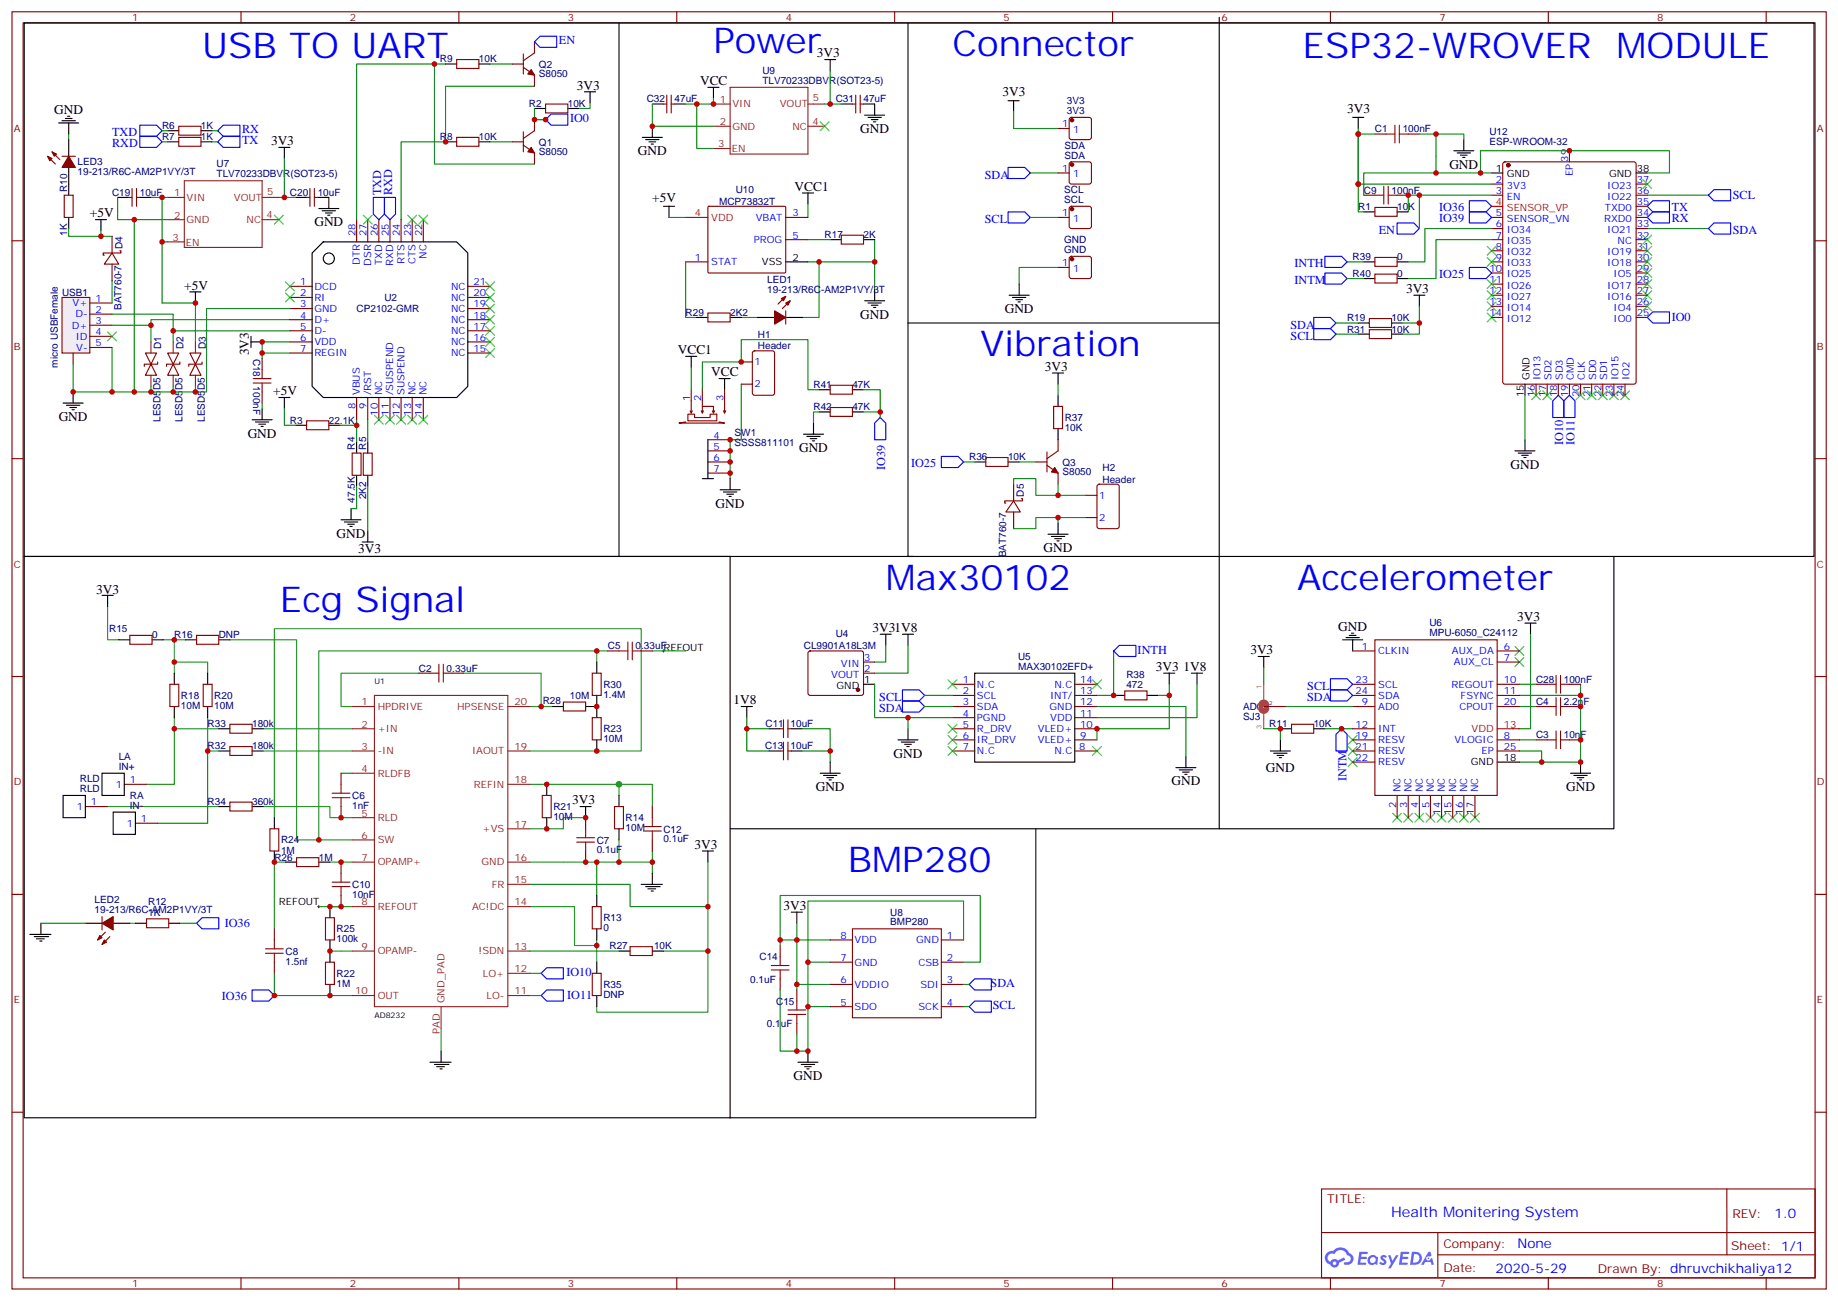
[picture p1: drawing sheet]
# Altium schematic sheet Schematic.schdoc
size 429 x 272 mm

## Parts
3V3  3V3  [HDR-TH_1P-P2.54-V-M]
AD0  SJ3  [SJ3]
C1  100nF  [0402]
C2  0.33uF  [0402]
C3  10nF  [0402]
C4  2.2nF  [0402]
C5  0.33uF  [0402]
C6  1nF  [0402]
C7  0.1uF  [0402]
C8  1.5nf  [0402]
C9  100nF  [0402]
C10  10nF  [0402]
C11  10uF  [0603]
C12  0.1uF  [0402]
C13  10uF  [0603]
C14  0.1uF  [0402]
C15  0.1uF  [0402]
C18  100nF  [0402]
C19  10uF  [0603]
C20  10uF  [0603]
C28  100nF  [0402]
C31  47uF  [0603]
C32  47uF  [0603]
D1  LESD5D5  [LESD5D50CT1G]
D2  LESD5D5  [LESD5D50CT1G]
D3  LESD5D5  [LESD5D50CT1G]
D4  BAT760-7  [SOD-323_L1.8-W1.3-LS2.5-RD]
D5  BAT760-7  [SOD-323_L1.8-W1.3-LS2.5-RD]
GND  GND  [HDR-TH_1P-P2.54-V-M]
H1  Header  [HDR-2X1/2.54]
H2  Header  [HDR-2X1/2.54]
LA  IN+  [PIN HEADER]
LED1  19-213/R6C-AM2P1VY/3T  [LED-0603]
LED2  19-213/R6C-AM2P1VY/3T  [LED-0603]
LED3  19-213/R6C-AM2P1VY/3T  [LED-0603]
Q1  S8050  [SOT-23(SOT-23-3)]
Q2  S8050  [SOT-23(SOT-23-3)]
Q3  S8050  [SOT-23(SOT-23-3)]
R1  10K  [0402]
R2  10K  [0402]
R3  22.1K  [0402]
R4  47.5K  [0402]
R5  2K2  [0402]
R6  1K  [0402]
R7  1K  [0402]
R8  10K  [0402]
R9  10K  [0402]
R10  1K  [0402]
R11  10K  [0402]
R12  1K  [0402]
R13  0  [0402]
R14  10M  [0402]
R15  0  [0402]
R16  DNP  [0402]
R17  2K  [0402]
R18  10M  [0402]
R19  10K  [0402]
R20  10M  [0402]
R21  10M  [0402]
R22  1M  [0402]
R23  10M  [0402]
R24  1M  [0402]
R25  100k  [0402]
R26  1M  [0402]
R27  10K  [0402]
R28  10M  [0402]
R29  2K2  [0402]
R30  1.4M  [0402]
R31  10K  [0402]
R32  180k  [0402]
R33  180k  [0402]
R34  360k  [0402]
R35  DNP  [0402]
R36  10K  [0402]
R37  10K  [0402]
R38  472  [0402]
R39  0  [0402]
R40  0  [0402]
R41  47K  [0402]
R42  47K  [0402]
RA  IN-  [PIN HEADER]
RLD  RLD  [PIN HEADER]
SCL  SCL  [HDR-TH_1P-P2.54-V-M]
SDA  SDA  [HDR-TH_1P-P2.54-V-M]
SW1  SSSS811101  [SSSS811101]
U1  AD8232  [LFCSP_20]
U2  CP2102-GMR  [QFN-28_5X5X05P]
U4  CL9901A18L3M  [SOT-23_L2.9-W1.3-P0.95-LS2.4-BR]
U5  MAX30102EFD+  [MAX30102]
U6  MPU-6050_C24112  [QFN-24_4X4X05P]
U7  TLV70233DBVR(SOT23-5)  [SEEED-SOT-23-5]
U8  BMP280  [BMP280_D]
U9  TLV70233DBVR(SOT23-5)  [SEEED-SOT-23-5]
U10  MCP73832T  [SOT23-5]
U12  ESP-WROOM-32  [ESP-WROOM-32]
USB1  micro USBFemale  [MICRO-USB-1]

## Blocks framed on the sheet
Ecg Signal: C2 C5-C8 C10 C12 LA LED2 R12-R16 R18 R20-R28 R30 R32-R35 RA RLD U1

## Ports
EN (in), INTH (in), INTM (in), IO0 (in), IO10 (in), IO11 (in), IO25 (in), IO36 (in), IO39 (in), RX (in), RXD (in), SCL (in), SDA (in), TX (in), TXD (in)

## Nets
1V8: C11.1 C13.1 U4.2(VOUT) U5.11(VDD)
3V3: 3V3.1 AD0.1 C1.2 C7.2 C14.1 C15.1 C18.1 C20.2 C31.2 R1.1 R2.1 R5.1 R15.1 R19.2 R21.1 R27.1 R31.2 R35.2 R37.2 R38.1 U1.15(FR) U1.17(+VS) U2.6(VDD) U2.7(REGIN) U4.3(VIN) U5.9(VLED+) U5.10(VLED+) U6.13(VDD) U7.5(VOUT) U8.2(CSB) U8.6(VDDIO) U8.8(VDD) U9.5(VOUT) U12.2(3V3)
+5V: C19.1 D3.2(A) D4.1 R3.1 R10.1 U7.1(VIN) U7.3(EN) U10.4(VDD)
GND: AD0.3 C1.1 C3.2 C4.2 C7.1 C9.2 C11.2 C12.1 C13.2 C14.2 C15.2 C18.2 C19.2 C20.1 C28.2 C31.1 C32.2 D1.1(K) D2.1(K) D3.1(K) D5.2 GND.1 H1.2 H2.2 LED1.2(C) LED2.2(C) LED3.2(C) R4.1 R11.1 R13.2 R14.1 R17.2 R42.1 SW1.4 SW1.5 SW1.6 SW1.7 U1.16(GND) U1.PAD(GND_PAD) U2.3(GND) U4.1(GND) U5.4(PGND) U5.12(GND) U6.1(CLKIN) U6.11(FSYNC) U6.18(GND) U6.25(EP) U7.2(GND) U8.1(GND) U8.5(SDO) U8.7(GND) U9.2(GND) U10.2(VSS) U12.1(GND) U12.15(GND) U12.38(GND) U12.39(EP) USB1.0(MTN) USB1.5(V-)
VCC: C32.1 SW1.3 U9.1(VIN) U9.3(EN)
VCC1: SW1.1 U10.3(VBAT)
EN: C9.1 Q2.3(C) R1.2 U12.3(EN) ; port EN
INTH: R38.2 R39.1 U5.13(INT/) ; port INTH
INTM: R11.2 R40.1 U6.12(INT) ; port INTM
IO0: Q1.3(C) R2.2 U12.25(IO0) ; port IO0
IO10: U1.12(LO+) U12.18(SD3) ; port IO10
IO11: U1.11(LO-) U12.19(CMD) ; port IO11
IO25: R36.1 U12.10(IO25) ; port IO25
IO36: C8.1 R12.1 R22.1 U1.10(OUT) U12.4(SENSOR_VP) ; port IO36
IO39: R41.2 R42.2 U12.5(SENSOR_VN) ; port IO39
REFOUT: C5.2 C10.1 R25.2 U1.8(REFOUT)
RX: R6.2 U12.34(RXD0) ; port RX
RXD: R7.1 U2.25(RXD) ; port RXD
SCL: R31.1 SCL.1 U5.2(SCL) U6.23(SCL) U8.4(SCK) U12.36(IO22) ; port SCL
SDA: R19.1 SDA.1 U5.3(SDA) U6.24(SDA) U8.3(SDI) U12.33(IO21) ; port SDA
TX: R7.2 U12.35(TXD0) ; port TX
TXD: R6.1 U2.26(TXD) ; port TXD
NetAD0_2: AD0.2 U6.9(AD0)
NetC2_1: C2.1 U1.1(HPDRIVE)
NetC2_2: C2.2 R28.2 U1.20(HPSENSE)
NetC3_1: C3.1 U6.8(VLOGIC)
NetC4_1: C4.1 U6.20(CPOUT)
NetC5_1: C5.1 R16.2 R30.2 U1.6(SW)
NetC6_1: C6.1 R34.2 U1.5(RLD)
NetC6_2: C6.2 U1.4(RLDFB)
NetC8_2: C8.2 R24.1 R26.1
NetC10_2: C10.2 R26.2 U1.7(OPAMP+)
NetC12_2: C12.2 R14.2 R21.2 U1.18(REFIN)
NetC28_1: C28.1 U6.10(REGOUT)
NetD1_2: D1.2(A) U2.4(D+) USB1.3(D+)
NetD2_2: D2.2(A) U2.5(D-) USB1.2(D-)
NetD4_2: D4.2 USB1.1(V+)
NetD5_1: D5.1 H2.1 Q3.2(E)
NetH1_1: H1.1 R41.1 SW1.2
NetLA_1: LA.1 R18.1 R33.1
NetLED1_1: LED1.1(A) R29.2
NetLED2_1: LED2.1(A) R12.2
NetLED3_1: LED3.1(A) R10.2
NetQ1_1: Q1.1(B) R8.2
NetQ1_2: Q1.2(E) R9.1 U2.28(DTR)
NetQ2_1: Q2.1(B) R9.2
NetQ2_2: Q2.2(E) R8.1 U2.24(RTS)
NetQ3_1: Q3.1(B) R36.2
NetQ3_3: Q3.3(C) R37.1
NetR3_2: R3.2 R4.2 U2.8(VBUS)
NetR5_2: R5.2 U2.9(/RST)
NetR13_1: R13.1 R35.1 U1.14(AC!DC)
NetR15_2: R15.2 R16.1 R18.2 R20.2
NetR17_1: R17.1 U10.5(PROG)
NetR20_1: R20.1 R32.1 RA.1
NetR22_2: R22.2 R25.1 U1.9(OPAMP-)
NetR23_1: R23.1 R24.2 U1.19(IAOUT)
NetR23_2: R23.2 R28.1 R30.1
NetR27_2: R27.2 U1.13(!SDN)
NetR29_1: R29.1 U10.1(STAT)
NetR32_2: R32.2 U1.3(-IN)
NetR33_2: R33.2 U1.2(+IN)
NetR34_1: R34.1 RLD.1
NetR39_2: R39.2 U12.6(IO34)
NetR40_2: R40.2 U12.7(IO35)

Not connected (* = marked no-connect by the designer): U2 1(DCD)* 2(RI)* 10(NC)* 11(/SUSPEND)* 12(SUSPEND)* 13(NC)* 14(NC)* 15(NC)* 16(NC)* 17(NC)* 18(NC)* 19(NC)* 20(NC)* 21(NC)* 22(NC)* 23(CTS)* 27(DSR)*; U5 1(N.C)* 5(R_DRV)* 6(IR_DRV)* 7(N.C)* 8(N.C)* 14(N.C)*; U6 2(NC)* 3(NC)* 4(NC)* 5(NC)* 6(AUX_DA)* 7(AUX_CL)* 14(NC)* 15(NC)* 16(NC)* 17(NC)* 19(RESV)* 21(RESV)* 22(RESV)*; U7 4(NC)*; U9 4(NC)*; U12 8(IO32)* 9(IO33)* 11(IO26)* 12(IO27)* 13(IO14)* 14(IO12)* 16(IO13)* 17(SD2)* 20(CLK)* 21(SD0)* 22(SD1)* 23(IO15)* 24(IO2)* 26(IO4)* 27(IO16)* 28(IO17)* 29(IO5)* 30(IO18)* 31(IO19)* 32(NC)* 37(IO23)*; USB1 4(ID)*

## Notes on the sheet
- USB TO UART
- Power
- Connector
- ESP32-WROVER  MODULE
- (near R37) Vibration
- Max30102
- Accelerometer
- BMP280
